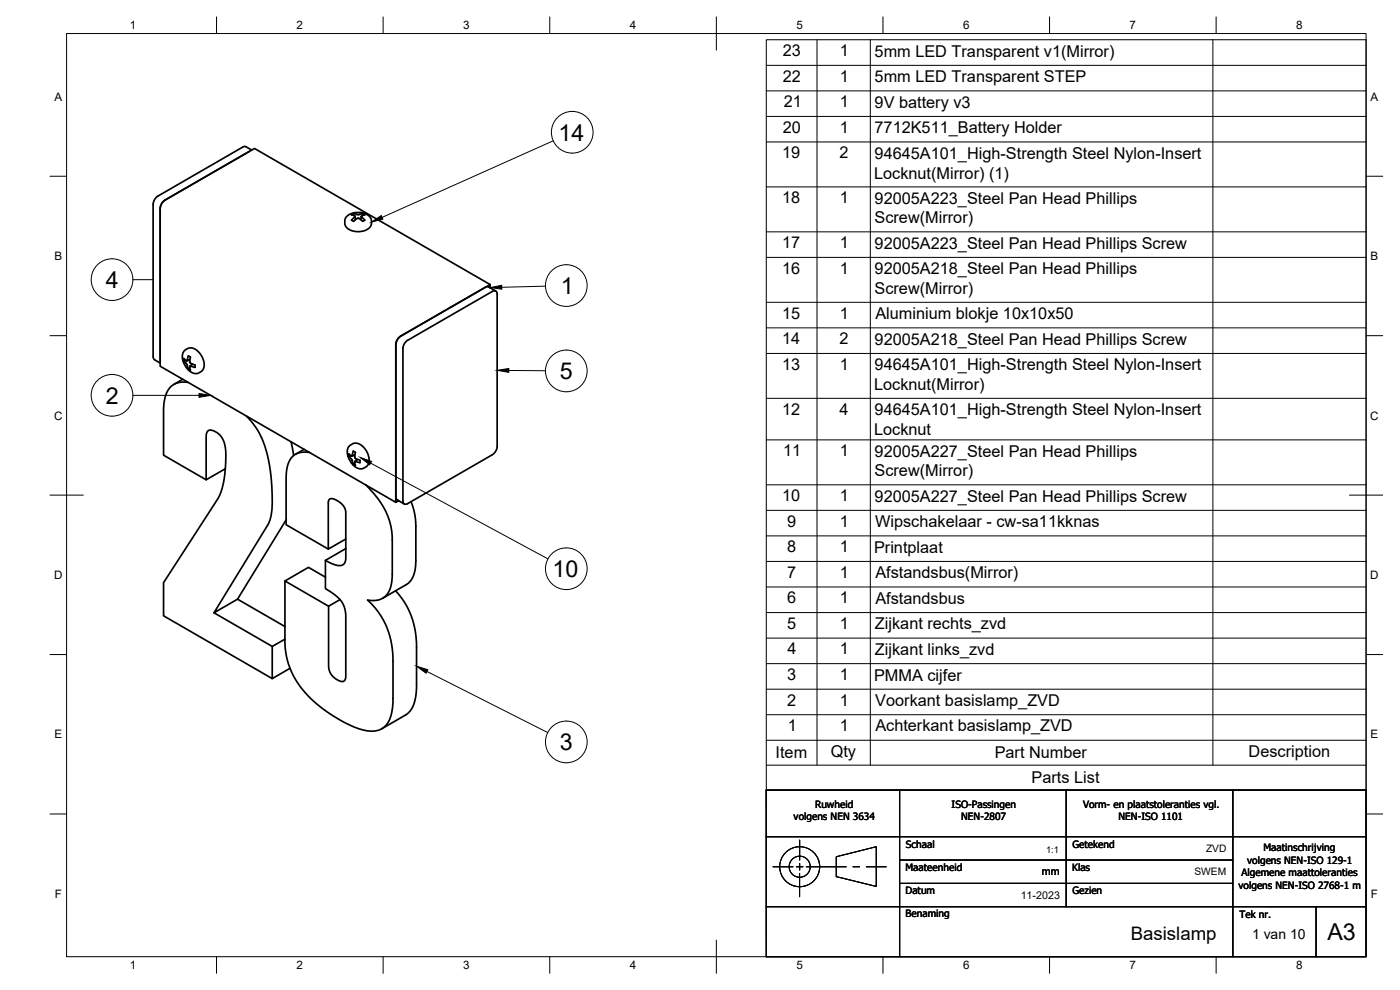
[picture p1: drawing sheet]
<svg xmlns="http://www.w3.org/2000/svg" width="420mm" height="297mm" viewBox="0 0 420 297" stroke-linecap="round" stroke-linejoin="round" font-family="sans-serif">
<!-- layer: Visible -->
<g fill="none" stroke="#000" stroke-width=".51">
<path d="M47.4 58.8l-1 1.1-.4 1.4M75 45.4l-25.5 14.7 26.9-15.6 70.7 40.9M75.5 45l-1.9-1.1-.8 .2-25.4 14.8M46 61.3v45.7M48.1 62.5v47.4l70.7 40.8M48.1 62.5v45.8M49.5 60.1l-1 1-.4 1.4M105.5 64.5l.9 .2M105.5 64.5l.7-.4v.6M106 63.9l-1.2 .5-.9 .7-.4 .8v1.3l.3 .8 .9 .8 1.3 .5 1.1 .2 1.5-.1 1.3-.4 1.1-.8 .4-.7 .1-1.3-.5-1.1-1-.8-1.1-.4M106.1 64.1l1 .2M106.4 65.2l-.9 .8 .6 .4 1-.8"/>
<path d="M106.4 64.7v.1M106.4 64.8l.2 .2M106.4 65.2h.1M106.5 64.9l.2 1M106.5 65l-.1 .2M107.1 64.3v.1M107.1 65.6h.8M107.1 65.6h.1M107.9 65.6h.1M107.9 64.3v.1M107.9 65.6l.9 .8M108.4 64.9l-.1 1"/>
<path d="M108.4 65l.2 .2M108.6 65.2h.1M108.6 64.8l-.2 .2M108.6 65.2l.9 .8-.7 .4M108.6 64.7v.1M108.8 64.1v.6M108.8 64.1l-1.7 .2M108.8 64.1l.7 .4M108.9 63.9l-1.4-.2-1.4 .2M109.5 64.5l-.9 .2M147.1 86.3v-.9l-26.9 15.5M148.8 87.3l-2.3-1.3-.8 .2-25.5 14.7"/>
<path d="M46 107l.4 .9M46.4 107.9l1.7 1M54.8 113.8l-2.6 1.5M55.2 108.3l.6 .7M55.3 105.3l1.6-.9 1.5 .3 1.6 1.3 1 2 .3 1.8-.5 1.3-1.5 .9-.6 .1-1.1-.3a5.9 5.9 0 0 1-2.9-5zM55.6 108.1l-.4 .2M55.8 109h.1M55.8 108.2h.1M55.8 108.2l-.6-.6v.7M55.9 109l.3 .7M55.9 108.2l.2 .1M56.1 108.2v.1"/>
<path d="M56.1 108.2l.4-1.4 .7 .4-.3 1.2 .1 .4M56.2 109.7l.3 .9M56.2 109.7h.1M56.2 108h.1M56.5 114.8l-2.5-.1-2 .8-1.5 1.5-.8 1.8-.6 3.8v14l12.8 7.4M57 110.3l-.5 .3M57 107.9l-.9 .4M57 109.9l.2 1.1-.7-.4M57 108.8l.3 .3M57.3 109.9h.1M57.3 109.9h-.3M57.3 109.1h.1"/>
<path d="M57.3 109.1l1.2 .4v.7l-1.2-.3M57.8 109.3l-.8 .6M118.8 103.3v47.4l.8-.5M118.8 103.3v45.8l.2 .7 2.3 1.4M120.2 100.9l-1 1.1-.4 1.3M120.9 104.6l.4-1.4 1-1.1 25.5-14.7a.86 .86 0 0 1 1-.1 .86 .86 0 0 1 .4 .9v45.8M120.9 104.6v45.7a.86 .86 0 0 0 .4 .9 .86 .86 0 0 0 1-.1l25.5-14.7 1-1.1 .4-1.4M73.9 124.8l2.1 2.3 1.7 2.7 1.6 3.6 .9 3.1 .9 4.7 .5 4.6 .1 5.4-.2 2.9-.5 2.1-.7 1.4-16.1 26.3 7.1-4.1 14.2 8.2M87.3 132.6l.8 4.1M91.3 134.8l-2.6 1.5M92.9 135.8l-2.2-.1-1.9 .6-1.5 1.2-.9 2-.5 3.5v14.4l12.6 7.3M104.7 136.1v.8"/>
<path d="M104.7 136.1l.6 .7M104.9 133.8l1.4-.8 1.6 .2 1.7 1.6 .9 1.6 .3 1.9-.6 1.4-1.4 .9-.9 .1-.7-.3a5.9 5.9 0 0 1-3-5.1zM105.2 136.7l-.5 .2 .6 .7M105.3 137.6h.1M105.3 136.8h.1M105.4 137.6l.3 .7M105.4 136.8h.2M105.6 136.8h.1M105.7 136.5l.3-1.1 .7 .3-.2 1.6M105.7 138.3l.3 .9 .7 .4M105.7 136.6l-.1 .2M105.7 138.3h.1"/>
<path d="M105.8 136.6h-.1M106.4 138.7l.3 .9M106.4 136.9v.1M106.4 138.9l-.4 .3M106.5 137.3l.3 .4M106.5 136.4l-.9 .4M106.8 138.5h-.3M106.8 137.6v.1M106.8 137.7l1.2 .4v.7l-1.2-.3M107.3 137.9l-.9 .8M67.6 140.6l-5.7 3.4v-13.2l.3-1.3 .6-.4 1.2 .1 1.6 .9 1.1 1.4 .7 1.8 .4 2.2-.1 3.7-.3 3.4-.6 3.4-1.4 3.7-16.3 25.1v10l32.6 18.8M85.9 156l-14.6 23.8"/>
<path d="M109.8 145.5l3.9 4.5 2 3.2 1.4 3.9 .6 3.5v12.4l-.6 3.7-1.1 1.9-1.3 1-2.2 .6-2.2-.1 2.8 3 2.6 4.2 1.4 3.8 .7 4.5 .1 14.9-.2 2.8-.5 1.9-.7 1.6-1.2 1.4-1.4 .8-1.6 .4-1.6-.1-3.4-.8-4.5-2-4.6-2.9-3.9-3-3-3.1-2.7-3.7-1.9-4.1-.8-2.9-.4-3.7v-18.8l7.1-4.1 5.1 3M123.4 150.5l1 3.3 .4 3.2v11.5l-.4 3.4-.9 1.9-1.1 1.3-7.5 4.4M85.5 174.3l13.1 7.6 3.4-2M103.8 161.7l-5.3 3v-14l.3-.9 .4-.2 1.1 .2 1.7 .9 .9 .9 .8 1.4 .1 14.7-.5 1.5-1.1 .5-2-.3-2.5-1.3M103.8 164.6l-6.1 3.5v8.5l2.6 1.8 1.7 1.5 1.1 1.7 .6 1.9 .1 19.6-.3 .9-.6 .5-1-.2-1.8-1.1-1-1.2-.4-1.3-.1-18.8M118.7 177.3l2.3 2.8 1.5 2.6 1.3 3.2 .7 2.8 .5 4.6-.1 14.4-.6 3.3-1.4 2.6-1.1 .9-7.2 4.2M64.2 183.9l17.5 10.1 3.8-2.2M81.7 194v9.6l5.3-3.1"/>
</g>
<!-- layer: Border -->
<g fill="none" stroke="#000" stroke-width=".3">
<path d="M20 10.1h390v276.9h-390zM65 5.1v5M115 5.1v5M165 5.1v5M215 5.1v10M265 5.1v5M315 5.1v5M365 5.1v5M15 52.9h5M410 52.9h5M15 100.7h5M410 100.7h5"/>
<path d="M15 148.6h10M405 148.6h10M15 196.4h5M410 196.4h5M15 244.2h5M410 244.2h5M65 287v5M115 287v5M165 287v5M215 282.1v9.9M265 287v5M315 287v5"/>
<path d="M365 287v5"/>
</g>
<!-- layer: TitleBlock -->
<g fill="none" stroke="#000" stroke-width=".3">
<path d="M240 252.1v5.9M240 259v2.1M251 257.1l12-3.1v12l-12-3zM232 260.1h6M239 260.1h2M240 262.1v7M242 260.1h12M256 260.1h2M260 260.1h6"/>
<circle cx="240" cy="260" r="6"/>
<circle cx="240" cy="260" r="3.2"/>
</g>
<path d="M230 237.1h180v49.9h-180zM270 237.1v49.9M320 237.1v35M370 237.1v49.9M230 251h180M270 258h100M230 272l180 .1M270 265.1h100M395 272v15" fill="none" stroke="#000" stroke-width=".36"/>
<!-- layer: Parts Lists -->
<g fill="none" stroke="#000" stroke-width=".3">
<path d="M230 11.9h180v225.2h-180zM230 19.6h180M245.2 11.9v217.7M261.2 11.9v217.7M364 11.9v217.7M230 34.9h180M230 27.3h180M230 56.1h180M230 42.6h180M230 77.2h180M230 69.6h180M230 98.4h180"/>
<path d="M230 90.7h180M230 119.5h180M230 106.1h180M230 132h180M230 153.1h180M230 145.5h180M230 176.1h180M230 168.5h180M230 160.8h180M230 199.1h180M230 191.5h180M230 183.8h180"/>
<path d="M230 214.4h180M230 206.8h180M230 229.6h180M230 222.1h180"/>
</g>
<!-- layer: Balloons -->
<g fill="none" stroke="#000" stroke-width=".3">
<path d="M166 42.3l-51.3 22.9M39.9 83.9h6.1M163.7 85.9l-13.1 .3M39.9 118.6h19.8M152.7 111.2h11M111.2 138.9l53.2 28.8M128.1 201.5l36.3 18.3"/>
<circle cx="171.7" cy="39.7" r="6.3"/>
<circle cx="33.6" cy="83.9" r="6.3"/>
<circle cx="170" cy="85.7" r="6.3"/>
<circle cx="33.6" cy="118.6" r="6.3"/>
<circle cx="170" cy="111.3" r="6.3"/>
<circle cx="170" cy="170.6" r="6.3"/>
<circle cx="170" cy="222.6" r="6.3"/>
</g>
<path d="M111.5 66.6l2.9-1.9 .5 1.1zM147.1 86.3l3.5-.7v1.2zM59.7 118.1l3.5 .5-3.5 .6zM149.2 111.1l3.5-.5v1.1zM108.1 137.3l3.4 1.1-.5 1.1zM125 199.9l3.4 1-.5 1.1z" fill="#000" stroke="#000" stroke-width=".3"/>
<g font-size="7">
<text x="167.6" y="42.2">14</text>
<text x="31.8" y="86.4">4</text>
<text x="168.3" y="88.2">1</text>
<text x="168" y="113.8">5</text>
<text x="31.7" y="121.1">2</text>
<text x="165.8" y="173.1">10</text>
<text x="168" y="225.1">3</text>
<text x="398.4" y="282">A3</text>
</g>
<text font-size="5.6" x="339.3" y="282">Basislamp</text>
<g font-size="4.9">
<text x="234.9" y="16.9">23</text>
<text x="252" y="16.9">1</text>
<text x="262.5" y="17">5mm LED Transparent v1(Mirror)</text>
<text x="234.9" y="24.5">22</text>
<text x="252" y="24.5">1</text>
<text x="262.5" y="24.7">5mm LED Transparent STEP</text>
<text x="235.2" y="32.2">21</text>
<text x="252" y="32.2">1</text>
<text x="262.5" y="32.3">9V battery v3</text>
<text x="234.9" y="39.8">20</text>
<text x="252" y="39.8">1</text>
<text x="262.5" y="39.9">7712K511_Battery Holder</text>
<text x="234.7" y="47.5">19</text>
<text x="251.9" y="47.5">2</text>
<text x="262.5" y="47.7">94645A101_High-Strength Steel Nylon-Insert</text>
<text x="262.3" y="53.6">Locknut(Mirror) (1)</text>
<text x="234.7" y="61">18</text>
<text x="252" y="61">1</text>
<text x="262.5" y="61.1">92005A223_Steel Pan Head Phillips</text>
<text x="262.5" y="67">Screw(Mirror)</text>
<text x="234.7" y="74.5">17</text>
<text x="252" y="74.5">1</text>
<text x="262.5" y="74.6">92005A223_Steel Pan Head Phillips Screw</text>
<text x="234.7" y="82.1">16</text>
<text x="252" y="82.1">1</text>
<text x="262.5" y="82.3">92005A218_Steel Pan Head Phillips</text>
<text x="262.5" y="88.2">Screw(Mirror)</text>
<text x="234.7" y="95.6">15</text>
<text x="252" y="95.6">1</text>
<text x="262.7" y="95.7">Aluminium blokje 10x10x50</text>
<text x="234.7" y="103.3">14</text>
<text x="251.9" y="103.3">2</text>
<text x="262.5" y="103.4">92005A218_Steel Pan Head Phillips Screw</text>
<text x="234.7" y="111">13</text>
<text x="252" y="111">1</text>
<text x="262.5" y="111.1">94645A101_High-Strength Steel Nylon-Insert</text>
<text x="262.3" y="117">Locknut(Mirror)</text>
<text x="234.7" y="124.4">12</text>
<text x="251.9" y="124.4">4</text>
<text x="262.5" y="124.6">94645A101_High-Strength Steel Nylon-Insert</text>
<text x="262.3" y="130.4">Locknut</text>
<text x="235.1" y="136.9">11</text>
<text x="252" y="136.9">1</text>
<text x="262.5" y="137">92005A227_Steel Pan Head Phillips</text>
<text x="262.5" y="142.9">Screw(Mirror)</text>
<text x="234.7" y="150.4">10</text>
<text x="252" y="150.4">1</text>
<text x="262.5" y="150.5">92005A227_Steel Pan Head Phillips Screw</text>
<text x="236.2" y="158">9</text>
<text x="252" y="158">1</text>
<text x="262.6" y="158.1">Wipschakelaar - cw-sa11kknas</text>
<text x="236.2" y="165.7">8</text>
<text x="252" y="165.7">1</text>
<text x="262.3" y="165.8">Printplaat</text>
<text x="236.2" y="173.4">7</text>
<text x="252" y="173.4">1</text>
<text x="262.7" y="173.5">Afstandsbus(Mirror)</text>
<text x="236.2" y="181">6</text>
<text x="252" y="181">1</text>
<text x="262.7" y="181.2">Afstandsbus</text>
<text x="236.2" y="188.7">5</text>
<text x="252" y="188.7">1</text>
<text x="262.6" y="188.8">Zijkant rechts_zvd</text>
<text x="236.3" y="196.3">4</text>
<text x="252" y="196.4">1</text>
<text x="262.6" y="196.5">Zijkant links_zvd</text>
<text x="236.2" y="204">3</text>
<text x="252" y="204">1</text>
<text x="262.3" y="204.2">PMMA cijfer</text>
<text x="236.3" y="211.7">2</text>
<text x="252" y="211.7">1</text>
<text x="262.7" y="211.8">Voorkant basislamp_ZVD</text>
<text x="236.4" y="219.4">1</text>
<text x="252" y="219.4">1</text>
<text x="262.7" y="219.4">Achterkant basislamp_ZVD</text>
<text x="232.8" y="227.6">Item</text>
<text x="249.3" y="227.1">Qty</text>
<text x="298.5" y="227.6">Part Number</text>
<text x="374.7" y="227.1">Description</text>
<text x="309.6" y="235">Parts List</text>
</g>
<text font-size="4.2" x="375.8" y="281.9">1 van 10</text>
<g font-size="3.5">
<text x="39" y="8.8">1</text>
<text x="89" y="8.8">2</text>
<text x="139" y="8.8">3</text>
<text x="189" y="8.8">4</text>
<text x="239" y="8.8">5</text>
<text x="289" y="8.8">6</text>
<text x="339" y="8.8">7</text>
<text x="389" y="8.8">8</text>
<text x="16.3" y="30.2">A</text>
<text x="411.3" y="30.2">A</text>
<text x="16.3" y="78">B</text>
<text x="411.3" y="78">B</text>
<text x="16.2" y="125.9">C</text>
<text x="411.2" y="125.9">C</text>
<text x="16.2" y="173.7">D</text>
<text x="411.2" y="173.7">D</text>
<text x="16.3" y="221.6">E</text>
<text x="411.3" y="221.6">E</text>
<text x="16.4" y="269.4">F</text>
<text x="411.4" y="269.4">F</text>
<text x="39" y="290.8">1</text>
<text x="89" y="290.8">2</text>
<text x="139" y="290.8">3</text>
<text x="189" y="290.8">4</text>
<text x="239" y="290.8">5</text>
<text x="289" y="290.8">6</text>
<text x="339" y="290.8">7</text>
<text x="389" y="290.8">8</text>
</g>
<g font-size="3.2">
<text x="312.7" y="262.5">mm</text>
<text x="306.3" y="269.7">11-2023</text>
</g>
<g font-size="3.1">
<text x="361.9" y="255.6">ZVD</text>
<text x="358.5" y="262.6">SWEM</text>
</g>
<g font-size="3">
<text x="244.6" y="242.3">Ruwheid</text>
<text x="285.6" y="242.3">ISO-Passingen</text>
<text x="325" y="242.3">Vorm- en plaatstoleranties vgl.</text>
<text x="238.2" y="246.1">volgens NEN 3634</text>
<text x="288.5" y="246">NEN-2807</text>
<text x="335.7" y="246.1">NEN-ISO 1101</text>
<text x="271.9" y="254.3">Schaal</text>
<text x="321.9" y="254.3">Getekend</text>
<text x="379.2" y="255.3">Maatinschrijving</text>
<text x="271.8" y="261.4">Maateenheid</text>
<text x="321.8" y="261.4">Klas</text>
<text x="372.6" y="262.9">Algemene maattoleranties</text>
<text x="374.3" y="259.1">volgens NEN-ISO 129-1</text>
<text x="271.8" y="268.3">Datum</text>
<text x="321.9" y="268.3">Gezien</text>
<text x="371.7" y="266.6">volgens NEN-ISO 2768-1 m</text>
<text x="271.8" y="275.3">Benaming</text>
<text x="372" y="275.3">Tek nr.</text>
</g>
<text font-size="2.8" x="313.9" y="255.8">1:1</text>
</svg>
